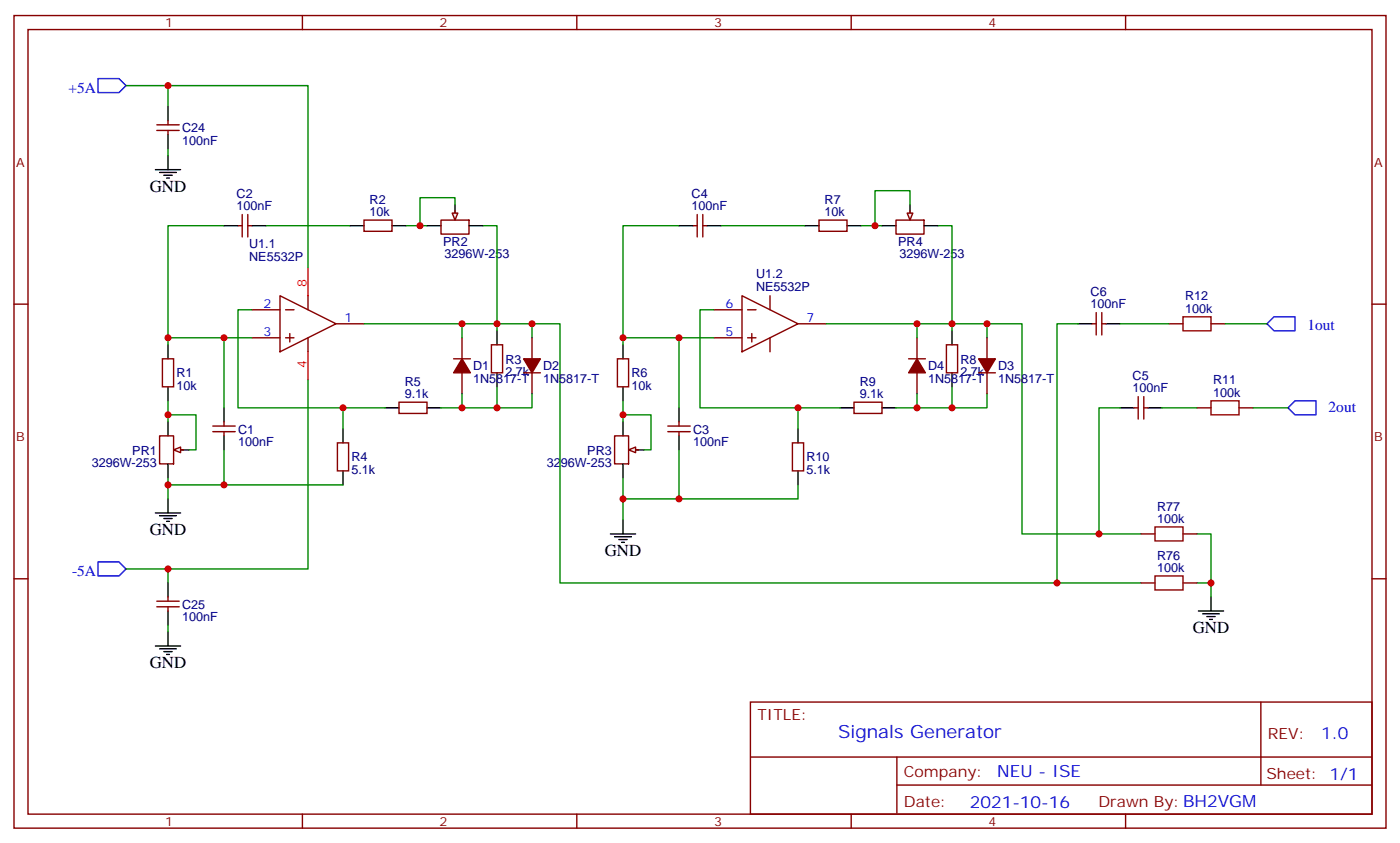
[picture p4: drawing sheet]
<svg xmlns="http://www.w3.org/2000/svg" width="353mm" height="212mm" viewBox="0 0 353 212" stroke-linecap="round" stroke-linejoin="round" font-family="sans-serif">
<g fill="none" stroke="#870000" stroke-width=".35">
<path d="M3.5 3.9h345.7v204.6h-345.7zM7.1 7.4h338.6v197.6h-338.6zM76.2 3.9v3.5M145.3 3.9v3.5M214.5 3.9v3.5M283.6 3.9v3.5M3.5 76.6h3.6M63.5 78h7.1M70.6 74.5l14.1 7-14.1 7.1zM72 78h2.1M77.6 74.5v3.5M179.9 78h7.1"/>
<path d="M187 74.5l14.1 7-14.1 7.1zM188.4 78h2.1M194 74.5v3.5M345.7 76.6h3.5M63.5 85.1h7.1M72 85.1h2.1M73 84v2.1M77.6 85.1v3.5M84.7 81.5h7M179.9 85.1h7.1M188.4 85.1h2.1M189.4 84v2.1"/>
<path d="M194 85.1v3.5M201.1 81.5h7M40.2 109.7h3.5v7.1h-3.5zM44.4 113.3h1.8M3.5 145.7h3.6M345.7 145.7h3.5M189.1 176.8h156.6v28.2h-156.6zM317.7 176.8v20.9M189.1 190.6h156.5M226 197.7h119.6M226 190.6v14.1M76.2 205v3.5"/>
<path d="M145.3 205v3.5M214.5 205v3.5M283.6 205v3.5"/>
</g>
<path d="M24.7 19.8h5.3l1.7 1.8-1.7 1.7h-5.3zM319.3 81.5l1.7-1.7h5.3v3.5h-5.3zM326.3 100.9h5.3v3.6h-5.3l-1.7-1.8zM24.7 141.5h5.3l1.7 1.8-1.7 1.7h-5.3z" fill="none" stroke="#00f" stroke-width=".35"/>
<g fill="none" stroke="#000" stroke-width=".35">
<path d="M42.3 39.2v3.5M39.2 42.7h6.3M40.2 43.4h4.2M41.3 44.1h2.1M42 44.8h.7M42.3 106.2v3.5M42.3 116.8v3.5M44.1 113.3h3.5M42.3 159.1v3.6M302 153.8h6.3M303 154.6h4.3M304.1 155.3h2.1"/>
<path d="M304.8 156h.7M305.2 150.3v3.5M39.2 162.7h6.3M40.2 163.4h4.2M41.3 164.1h2.1M42 164.8h.7"/>
</g>
<path d="M31.7 21.6h10.6v5.2M42.3 21.6h35.3v45.8M42.3 37.4v1.8M77.6 95.6v47.7h-35.3M31.7 143.3h10.6v3.5M42.3 157.4v1.7" fill="none" stroke="#008700" stroke-width=".35"/>
<path d="M77.6 67.4v7.1M77.6 88.6v7" fill="none" stroke="#f00" stroke-width=".35"/>
<path d="M43.7 113.3l1.8-.7v1.4z" fill="#f0f0f0" stroke="#870000" stroke-width=".35"/>
<g fill="none" stroke="#000" stroke-width=".35">
<path d="M88.2 56.8h3.5M98.8 56.8h3.5M107.6 56.8h3.5M114.7 51.5v3.6M118.2 56.8h3.5M42.3 86.8v3.5M42.3 97.4v3.5M56.4 102.7v3.5M56.4 109.7v3.6M39.2 129.2h6.3M40.2 129.9h4.2M41.3 130.6h2.1"/>
<path d="M42 131.3h.7M42.3 125.6v3.6"/>
</g>
<path d="M91.7 55.4h7.1v2.8h-7.1zM111.1 55.4h7.1v3.5h-7.1zM114.7 53v1.7M40.9 90.3h2.8v7.1h-2.8zM53.6 108.7h5.7M53.6 107.3h5.7M56.4 106.2v1.1M56.4 108.7v1" fill="none" stroke="#870000" stroke-width=".35"/>
<path d="M56.4 85.1v17.6M63.5 85.1h-21.2v1.7M42.3 104.5h7.1v8.8h-1.8M42.3 100.9v5.3M56.4 113.3v8.8h-14.1M42.3 120.3v5.3" fill="none" stroke="#008700" stroke-width=".35"/>
<path d="M113.9 53.7h1.5l-.7 1.7z" fill="#f0f0f0" stroke="#870000" stroke-width=".35"/>
<path d="M60 56.8h1M61 54v5.7M62.4 54v5.7M62.4 56.8h1.1M123.8 86.8h2.8v7.1h-2.8zM85 111.5h2.8v7.1h-2.8zM100.5 101.3h7.1v2.8h-7.1zM154.9 109.7h3.5v7.1h-3.5zM159.1 113.3h1.8" fill="none" stroke="#870000" stroke-width=".35"/>
<path d="M56.4 56.8h3.6M63.5 56.8h3.5M125.2 83.3v3.5M125.2 93.9v3.5M86.4 108v3.5M86.4 118.6v3.5M97 102.7h3.5M107.6 102.7h3.5M157 106.2v3.5M157 116.8v3.5M158.7 113.3h3.6" fill="none" stroke="#000" stroke-width=".35"/>
<path d="M56.4 56.8h-14.1v28.3M67 56.8h21.2M102.3 56.8h5.3M114.7 51.5v-1.7h-8.9v7M121.7 56.8h3.5v24.7h-33.5M63.5 78h-3.5v24.7h37M125.2 97.4v5.3h-14.1M125.2 81.5v1.8M86.4 102.7v5.3M56.4 122.1h30" fill="none" stroke="#008700" stroke-width=".35"/>
<path d="M158.4 113.3l1.8-.7v1.4z" fill="#f0f0f0" stroke="#870000" stroke-width=".35"/>
<path d="M171.1 56.8h3.5M178.2 56.8h3.5M202.8 56.8h3.6M213.4 56.8h3.6M222.2 56.8h3.6M229.3 51.5v3.6M232.8 56.8h3.6M157 86.8v3.5M157 97.4v3.5M171.1 102.7v3.5M171.1 109.7v3.6" fill="none" stroke="#000" stroke-width=".35"/>
<path d="M174.6 56.8h1.1M175.7 54v5.7M177.1 54v5.7M177.1 56.8h1.1M206.4 55.4h7v2.8h-7zM225.8 55.4h7v3.5h-7zM229.3 53v1.7M155.6 90.3h2.8v7.1h-2.8zM168.3 108.7h5.6M168.3 107.3h5.6M171.1 106.2v1.1M171.1 108.7v1" fill="none" stroke="#870000" stroke-width=".35"/>
<path d="M228.6 53.7h1.4l-.7 1.7z" fill="#f0f0f0" stroke="#870000" stroke-width=".35"/>
<g fill="none" stroke="#000" stroke-width=".35">
<path d="M42.3 26.8v3.6M42.3 33.9v3.5M239.9 83.3v3.5M239.9 93.9v3.5M271.6 81.5h3.6M278.7 81.5h3.5M201.1 108v3.5M201.1 118.6v3.5M211.7 102.7h3.5M222.2 102.7h3.6M282.2 102.7h3.6M289.3 102.7h3.5"/>
<path d="M153.8 134.4h6.4M154.9 135.1h4.2M155.9 135.9h2.1M156.6 136.6h.7M157 130.9v3.5M42.3 146.8v3.5M42.3 153.8v3.6"/>
</g>
<g fill="none" stroke="#870000" stroke-width=".35">
<path d="M39.5 32.8h5.7M39.5 31.4h5.7M42.3 30.4v1M42.3 32.8v1.1M276.2 78.7v5.6M277.6 78.7v5.6M114.3 90.3h4.2M116.4 85.1v5.2M116.4 93.9v5.3M131.9 93.9h4.3M134.1 85.1v5.2M134.1 93.9v5.3"/>
<path d="M229 90.3h4.2M231.1 85.1v5.2M231.1 93.9v5.3M238.5 86.8h2.8v7.1h-2.8zM246.6 93.9h4.2M248.7 85.1v5.2M248.7 93.9v5.3M275.2 81.5h1M277.6 81.5h1.1M286.8 99.9v5.6M288.2 99.9v5.6M294.6 81.5h3.5"/>
<path d="M305.2 81.5h3.5M199.7 111.5h2.8v7.1h-2.8zM215.2 101.3h7v2.8h-7zM285.8 102.7h1M288.2 102.7h1.1M301.6 102.7h3.6M312.2 102.7h3.5M287.5 134.4h3.5M298.1 134.4h3.5M39.5 152.8h5.7M39.5 151.4h5.7M42.3 150.3v1.1"/>
<path d="M42.3 152.8v1M287.5 146.8h3.5M298.1 146.8h3.5"/>
</g>
<g fill="none" stroke="#008700" stroke-width=".35">
<path d="M171.1 56.8h-14.1v28.3M181.7 56.8h21.1M217 56.8h5.2M229.3 51.5v-3.5h-8.8v8.8M236.4 56.8h3.5v26.5M179.9 78h-3.5v24.7h24.7M116.4 81.5v3.6M116.4 99.2v3.5M125.2 81.5h8.9M134.1 85.1v-3.6h7v65.3h146.4M134.1 99.2v3.5h-8.9M171.1 85.1v17.6"/>
<path d="M179.9 85.1h-22.9v1.7M208.1 81.5h40.6M231.1 81.5v3.6M231.1 99.2v3.5M239.9 97.4v5.3h8.8v-3.5M248.7 85.1v-3.6h8.8v52.9h30M271.6 81.5h-5.3v65.3M282.2 81.5h12.4M308.7 81.5h10.6M157 106.2v-1.7h7v8.8h-1.7M157 100.9v3.6M171.1 113.3v12.3h-14.1v5.3"/>
<path d="M211.7 102.7h-10.6v5.3M225.8 102.7h14.1M282.2 102.7h-5.3v31.7M292.8 102.7h8.8M315.7 102.7h8.9M157 120.3v5.3M201.1 122.1v3.5h-30M301.6 134.4h3.6v15.9M301.6 146.8h3.6"/>
</g>
<path d="M298.1 79.8h7.1v3.5h-7.1zM305.2 100.9h7v3.6h-7zM291 132.7h7.1v3.5h-7.1zM291 145h7.1v3.6h-7.1z" fill="none" stroke="#a10000" stroke-width=".35"/>
<g fill="#870000" stroke="#870000" stroke-width=".35">
<path d="M116.4 90.3l2.1 3.6h-4.2z"/>
<path d="M131.9 90.3h4.3l-2.1 3.6z"/>
<path d="M246.6 90.3h4.2l-2.1 3.6z"/>
<path d="M231.1 90.3l2.1 3.6h-4.2z"/>
</g>
<g fill="#c00">
<circle cx="42.3" cy="21.6" r=".88"/>
<circle cx="42.3" cy="143.3" r=".88"/>
<circle cx="42.3" cy="104.5" r=".88"/>
<circle cx="42.3" cy="122.1" r=".88"/>
<circle cx="56.4" cy="85.1" r=".88"/>
<circle cx="42.3" cy="85.1" r=".88"/>
<circle cx="105.8" cy="56.8" r=".88"/>
<circle cx="86.4" cy="102.7" r=".88"/>
<circle cx="56.4" cy="122.1" r=".88"/>
<circle cx="125.2" cy="81.5" r=".88"/>
<circle cx="305.2" cy="146.8" r=".88"/>
<circle cx="157" cy="85.1" r=".88"/>
<circle cx="171.1" cy="85.1" r=".88"/>
<circle cx="157" cy="125.6" r=".88"/>
<circle cx="157" cy="104.5" r=".88"/>
<circle cx="220.5" cy="56.8" r=".88"/>
<circle cx="239.9" cy="81.5" r=".88"/>
<circle cx="171.1" cy="125.6" r=".88"/>
<circle cx="201.1" cy="102.7" r=".88"/>
<circle cx="266.3" cy="146.8" r=".88"/>
<circle cx="276.9" cy="134.4" r=".88"/>
<circle cx="239.9" cy="102.7" r=".88"/>
<circle cx="248.7" cy="81.5" r=".88"/>
<circle cx="231.1" cy="81.5" r=".88"/>
<circle cx="231.1" cy="102.7" r=".88"/>
<circle cx="125.2" cy="102.7" r=".88"/>
<circle cx="134.1" cy="81.5" r=".88"/>
<circle cx="116.4" cy="81.5" r=".88"/>
<circle cx="116.4" cy="102.7" r=".88"/>
</g>
<text font-size="4.6" fill="#00f" x="211.2" y="185.8">Signals Generator</text>
<g font-size="4.2">
<text x="37.7" y="48.4">GND</text>
<text x="37.7" y="134.8">GND</text>
<text x="152.4" y="140.1">GND</text>
<text x="300.6" y="159.5">GND</text>
<text x="37.7" y="168.3">GND</text>
</g>
<g font-size="4.2" fill="#00f">
<text x="332.9" y="186">1.0</text>
<text x="251.3" y="195.6">NEU - ISE</text>
<text x="244.3" y="203.4">2021-10-16</text>
</g>
<g font-size="3.9" fill="#00f">
<text x="17.3" y="23.3">+5A</text>
<text x="329.4" y="83">1out</text>
<text x="334.8" y="103.7">2out</text>
<text x="18.2" y="145">-5A</text>
</g>
<g font-size="3.9" fill="#800">
<text x="190.9" y="181.4">TITLE:</text>
<text x="319.5" y="186">REV:</text>
<text x="227.8" y="195.6">Company:</text>
<text x="319.1" y="196.2">Sheet: 1/1</text>
<text x="227.8" y="203.2">Date:</text>
<text x="276.8" y="203.3">Draw</text>
<text x="286.9" y="203.3">n By:BH2VGM</text>
</g>
<g font-size="3.2" fill="#800">
<text x="41.6" y="6.9">1</text>
<text x="110.8" y="6.9">2</text>
<text x="179.9" y="6.9">3</text>
<text x="249.1" y="6.9">4</text>
<text x="4.1" y="42">A</text>
<text x="346.3" y="42">A</text>
<text x="4.1" y="111.2">B</text>
<text x="346.3" y="111.2">B</text>
<text x="41.6" y="208">1</text>
<text x="110.8" y="208">2</text>
<text x="179.9" y="208">3</text>
<text x="249.1" y="208">4</text>
</g>
<g font-size="3.2" fill="#000080">
<text x="45.9" y="33.3">C24</text>
<text x="45.9" y="36.5">100nF</text>
<text x="59.6" y="53">100nF</text>
<text x="59.6" y="49.9">C2</text>
<text x="93.1" y="51.3">R2</text>
<text x="174.3" y="53">100nF</text>
<text x="174.3" y="49.9">C4</text>
<text x="207.8" y="51.3">R7</text>
<text x="93.1" y="54.4">10k</text>
<text x="207.8" y="54.4">10k</text>
<text x="62.8" y="65.7">NE5532P</text>
<text x="62.8" y="62.4">U1.1</text>
<text x="111.7" y="62">PR2</text>
<text x="112" y="65">3296W-253</text>
<text x="226.3" y="62">PR4</text>
<text x="226.6" y="65">3296W-253</text>
<text x="190.5" y="70">U1.2</text>
<text x="190.5" y="73.2">NE5532P</text>
<text x="274.8" y="77.6">100nF</text>
<text x="274.8" y="74.6">C6</text>
<text x="298.6" y="75.6">R12</text>
<text x="298.6" y="78.7">100k</text>
<text x="44.4" y="95">R1</text>
<text x="119.2" y="93.3">D1</text>
<text x="127.4" y="94.6">2.7k</text>
<text x="127.4" y="91.6">R3</text>
<text x="136.9" y="93.3">D2</text>
<text x="159.1" y="95">R6</text>
<text x="233.9" y="93.3">D4</text>
<text x="242" y="94.6">2.7k</text>
<text x="242" y="91.6">R8</text>
<text x="251.5" y="93.3">D3</text>
<text x="285.4" y="95.7">C5</text>
<text x="44.4" y="98.2">10k</text>
<text x="102" y="100.2">9.1k</text>
<text x="102" y="97.1">R5</text>
<text x="119.2" y="96.4">1N5817-T</text>
<text x="136.9" y="96.4">1N5817-T</text>
<text x="159.1" y="98.2">10k</text>
<text x="216.6" y="100.2">9.1k</text>
<text x="216.6" y="97.1">R9</text>
<text x="233.9" y="96.4">1N5817-T</text>
<text x="251.5" y="96.4">1N5817-T</text>
<text x="285.4" y="98.8">100nF</text>
<text x="305.7" y="99.9">100k</text>
<text x="305.7" y="96.8">R11</text>
<text x="60" y="112.3">100nF</text>
<text x="60" y="109.2">C1</text>
<text x="174.6" y="112.3">100nF</text>
<text x="174.6" y="109.2">C3</text>
<text x="23.1" y="117.6">3296W-253</text>
<text x="33.3" y="114.5">PR1</text>
<text x="88.5" y="119.4">5.1k</text>
<text x="88.6" y="116.2">R4</text>
<text x="137.8" y="117.6">3296W-253</text>
<text x="148" y="114.5">PR3</text>
<text x="203.2" y="119.4">5.1k</text>
<text x="203.2" y="116.2">R10</text>
<text x="291.5" y="131.6">100k</text>
<text x="291.6" y="128.5">R77</text>
<text x="291.5" y="144">100k</text>
<text x="291.6" y="140.9">R76</text>
<text x="45.9" y="153.2">C25</text>
<text x="45.9" y="156.4">100nF</text>
</g>
<g font-size="3.2" fill="#00f">
<text x="66.4" y="77.6">2</text>
<text x="182.8" y="77.6">6</text>
<text x="86.8" y="81.2">1</text>
<text x="203.2" y="81.2">7</text>
<text x="66.4" y="84.7">3</text>
<text x="182.8" y="84.7">5</text>
</g>
<g font-size="3.2" fill="#f00">
<text x="77.3" y="72.4" transform="rotate(-90 77.3 72.4)">8</text>
<text x="77.3" y="92.7" transform="rotate(-90 77.3 92.7)">4</text>
</g>
</svg>
